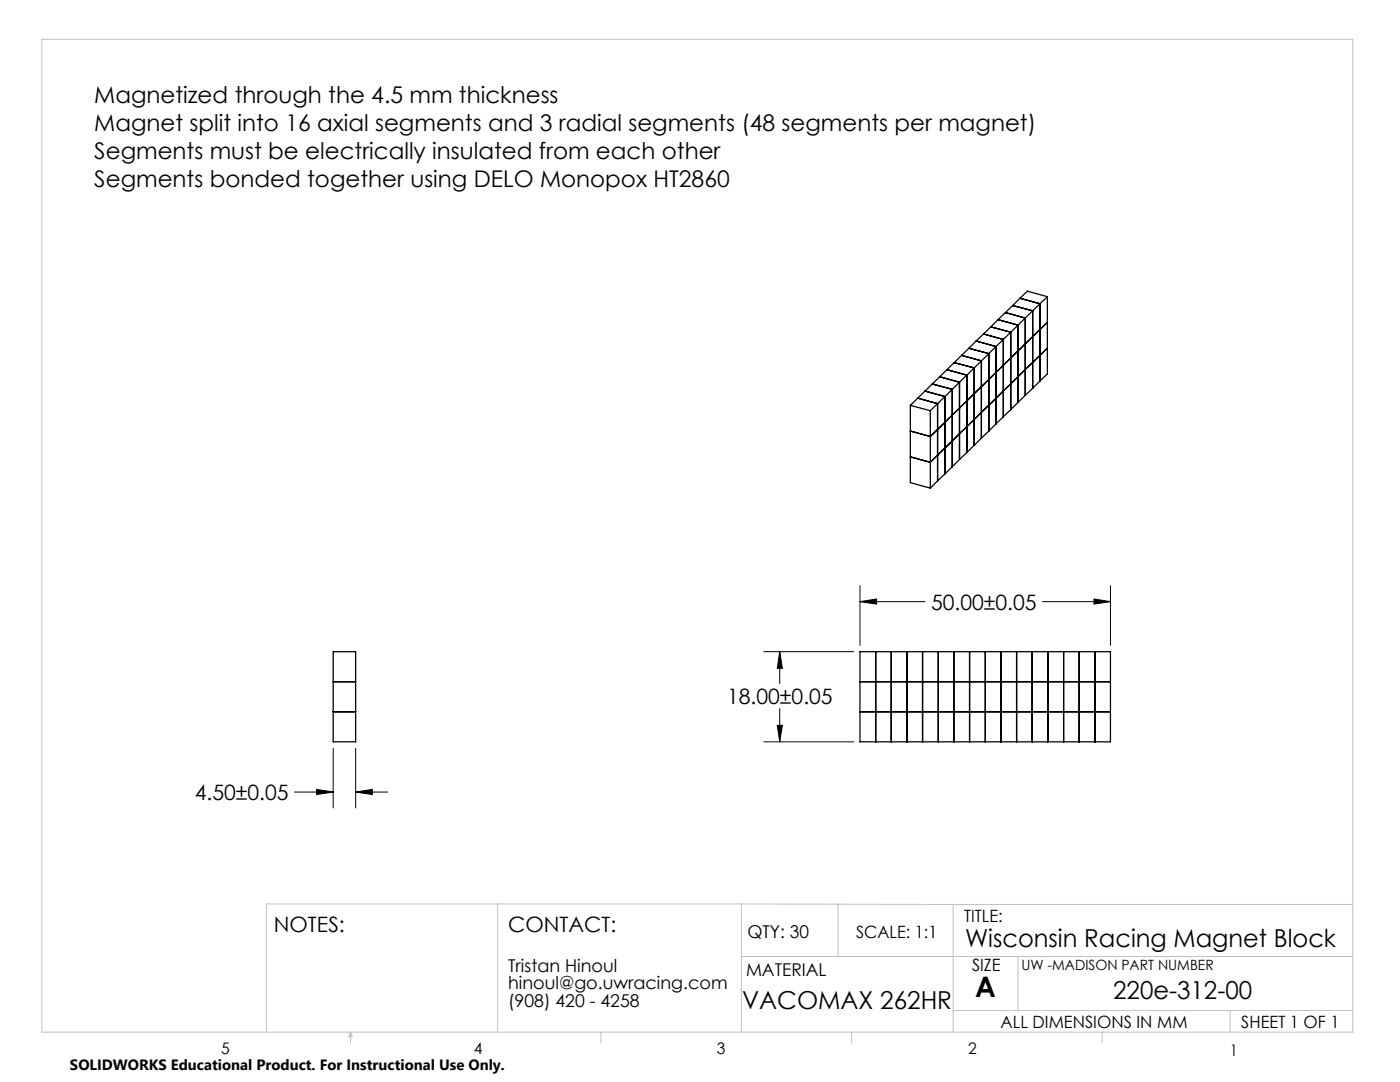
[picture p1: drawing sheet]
<svg xmlns="http://www.w3.org/2000/svg" width="279mm" height="216mm" viewBox="0 0 279 216" stroke-linecap="round" stroke-linejoin="round" font-family="sans-serif">
<g fill="none" stroke="#c0c0c0" stroke-width=".2">
<path d="M8.4 7.8h261.6v198.2h-261.6zM99.3 180.4v25.6M148 180.4v25.6M148 180.4h-94.8v25.6M148 190.9h122M148 180.4l42.2 .1M167.3 180.4v10.5M190.2 180.5v25.5M190.2 180.5h79.8M203.2 190.9v10.7M70 206v2.1M70 206l.3 .8h-.7z"/>
<path d="M119.9 206v2.1M170 206v2.1M190.2 201.6h79.8M220 206v2.1M245.5 201.6v4.4"/>
</g>
<g fill="none" stroke="#000" stroke-width=".2">
<path d="M171.6 116.9v11.9M218.3 119.5l3.3 .6-3.3 .4zM221.6 116.9v11.9M152.4 130h18M155.6 130l.5 3.3h-1zM155.6 130v6.4M171.6 120.1l3.3-.6v1zM171.6 120.1h13M208.1 120.1h13.5M58.8 158h7.7M63.2 157.5l3.3 .5-3.3 .5zM66.5 149.3v11.9"/>
<path d="M71 158l3.3-.5v1zM71 149.3v11.9M71 158h6.3M152.4 148h18M155.1 144.7h1l-.5 3.3zM155.6 141.4v6.6"/>
</g>
<path d="M63.2 157.5l3.3 .5-3.3 .5zM71 158l3.3-.5v1zM155.6 130l.5 3.3h-1zM155.1 144.7h1l-.5 3.3zM171.6 120.1l3.3-.6v1zM218.3 119.5l3.3 .6-3.3 .4z" fill="#000"/>
<g fill="none" stroke="#000" stroke-width=".25">
<path d="M203.6 59.5l-1.5 1.5M203.6 59.5l3.9 1.1M209 59.2v15.4l-1.5 1.4M209 59.2l-1.5 1.4M209 59.2l-4-1.1-1.4 1.4M183.2 79.4l3.9 1.1M184.6 78l4 1.1M186.1 76.6l3.9 1.1M187.5 75.2l4 1.1M188.6 79.1v15.4M188.6 79.1l-1.5 1.4M189 73.8l4 1.1"/>
<path d="M190 77.7v15.4M190 77.7l-1.4 1.4M190.4 72.4l4 1M191.5 76.3v15.4M191.5 76.3l-1.5 1.4M191.9 70.9l4 1.1v15.4M193 74.9v15.4M193 74.9l-1.5 1.4M193.4 69.5l-11.7 11.4M193.4 69.5l3.9 1.1v15.4M194.4 73.4v15.5M194.4 73.4l-1.4 1.5"/>
<path d="M194.8 68.1l4 1v15.5M194.8 68.1l-1.4 1.4M196.3 66.6l3.9 1.1v15.4M196.3 66.6l-1.5 1.5M197.7 65.2l-1.4 1.4M197.7 65.2l4 1.1v15.4M199.2 63.8l-1.5 1.4M199.2 63.8l4 1.1v15.4M200.7 62.4l3.9 1.1v15.4M200.7 62.4l-1.5 1.4M202.1 61l-1.4 1.4M202.1 61l4 1v15.5"/>
<path d="M204.6 78.9l-1.4 1.4M206.1 77.5l-1.5 1.4M207.5 60.6l-13.1 12.8M207.5 60.6v15.4M207.5 76l-1.4 1.5M209 69.5l-23.3 22.8-4-1.1M209 64.3l-23.3 22.8-4-1.1M181.7 80.9l4 1.1M181.7 80.9v15.4l4 1.1M185.7 82v15.4M187.1 80.5l-1.4 1.5M187.1 80.5v15.5"/>
<path d="M187.1 96l-1.4 1.4M188.6 94.5l-1.5 1.5M190 93.1l-1.4 1.4M191.5 91.7l-1.5 1.4M193 90.3l-1.5 1.4M194.4 88.9l-1.4 1.4M195.9 87.4l-1.5 1.5M197.3 86l-1.4 1.4M198.8 84.6l-1.5 1.4M200.2 83.1l-1.4 1.5M201.7 81.7l-1.5 1.4M203.2 80.3l-1.5 1.4"/>
<path d="M66.5 130h4.5v18h-4.5zM66.5 136h4.5M171.6 130h50v18h-50zM171.6 136h50M174.8 130v18M177.9 130v18M181 130v18M184.1 130v18M187.3 130v18M190.4 130v18M193.5 130v18M196.6 130v18"/>
<path d="M199.7 130v18M202.9 130v18M206 130v18M209.1 130v18M212.3 130v18M215.4 130v18M218.5 130v18M66.5 142h4.5M171.6 142h50"/>
</g>
<text font-size="5.6" x="194.6" y="199">A</text>
<g font-size="4.9">
<text x="192.6" y="188.9">Wisconsin Racing Magnet Block</text>
<text x="148.1" y="201.3">VACOMAX 262HR</text>
<text x="222.2" y="199.4">220e-312-00</text>
</g>
<g font-size="4.6">
<text x="18.8" y="20.6">Magnetized through the 4.5 mm thickness</text>
<text x="18.8" y="26.2">Magnet split into 16 axial segments and 3 radial segments (48 segments per magnet)</text>
<text x="18.8" y="31.8">Segments must be electrically insulated from each other</text>
<text x="18.8" y="37.4">Segments bonded together using DELO Monopox HT2860</text>
</g>
<g font-size="4.2">
<text x="185.8" y="121.6">50.00±0.05</text>
<text x="145.1" y="140.5">18.00±0.05</text>
<text x="38.9" y="159.6">4.50±0.05</text>
<text x="54.6" y="185.9">NOTES:</text>
<text x="101.4" y="185.9">CONTACT:</text>
</g>
<g font-size="3.5">
<text x="149.2" y="187.2">QTY: 30</text>
<text x="101.4" y="193.9">Tristan Hinoul</text>
<text x="101.4" y="197.4">hinoul@go.uwracing.com</text>
<text x="148.9" y="194.7">MATERIAL</text>
<text x="101.4" y="200.9">(908) 420 - 4258</text>
</g>
<g font-size="3.4">
<text x="192.4" y="183.9">TITLE:</text>
<text x="170.9" y="187.2">SCALE: 1:1</text>
<text x="194" y="193.8">SIZE</text>
<text x="199.7" y="205.1">ALL DIMENSIONS IN MM</text>
<text x="247.7" y="205.1">SHEET 1 OF 1</text>
</g>
<g font-size="3.2">
<text x="44.2" y="210.4">5</text>
<text x="94.6" y="210.3">4</text>
<text x="143.1" y="210.4">3</text>
<text x="193.2" y="210.3">2</text>
<text x="245.4" y="210.6">1</text>
</g>
<text font-size="3" x="14" y="213.5">SOLIDWORKS Educational Product. For Instructional Use Only.</text>
<text font-size="2.8" x="203.8" y="193.5">UW -MADISON PART NUMBER</text>
</svg>
